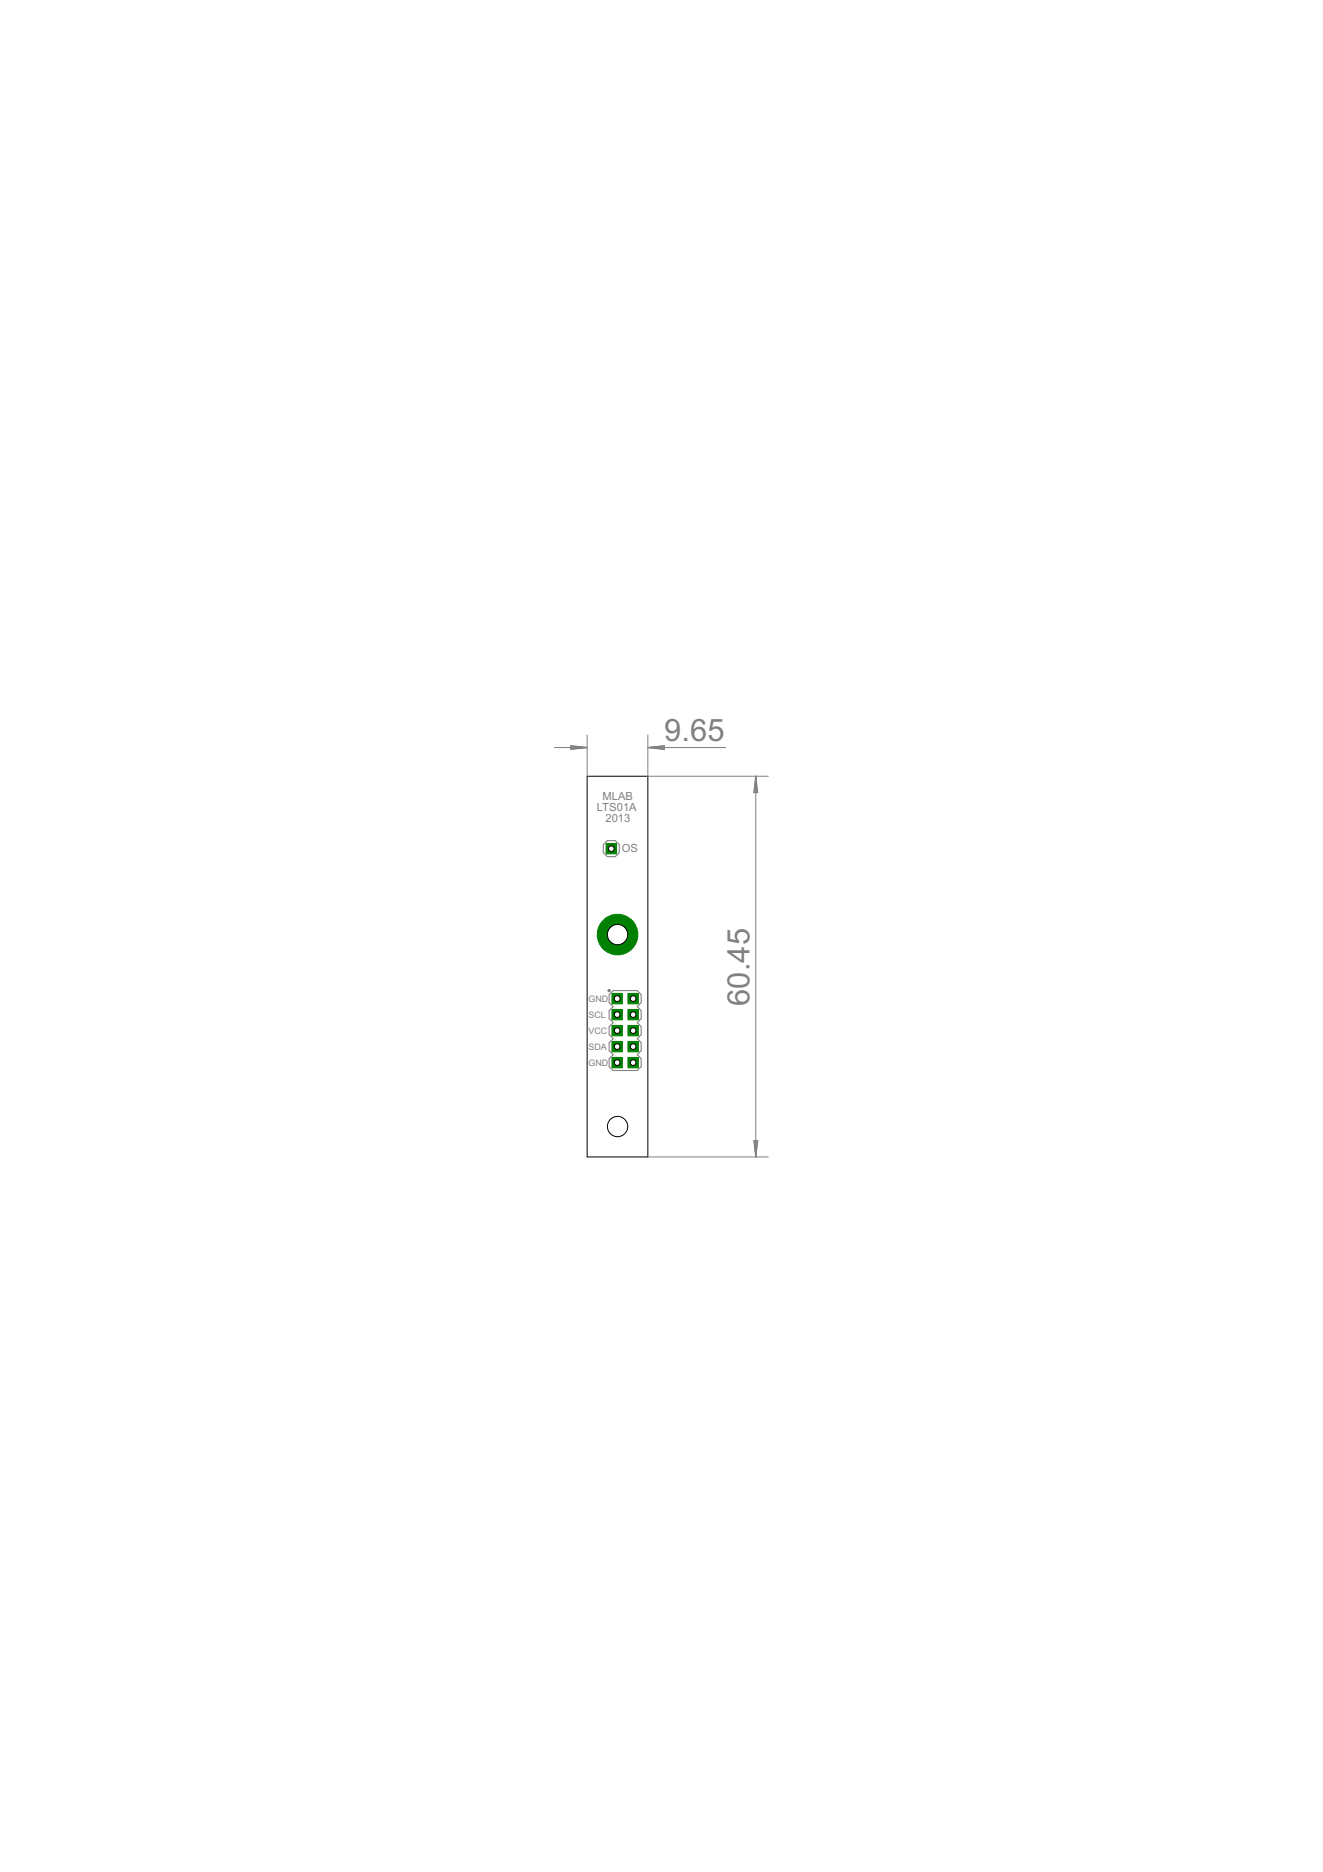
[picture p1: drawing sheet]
<svg xmlns="http://www.w3.org/2000/svg" width="210mm" height="297mm" viewBox="0 0 210 297" stroke-linecap="round" stroke-linejoin="round" font-family="sans-serif">
<path d="M96.4 133.4h1.2l.7 .6v1.3l-.7 .6h-1.2l-.7-.6v-1.3zM96.6 157.8l.7-.6h3.8l.6 .6v1.3l-.6 .6 .6 .7v1.2l-.6 .7 .6 .6v1.3l-.6 .6 .6 .6v1.3l-.6 .6 .6 .7v1.2l-.6 .7h-3.8l-.7-.7v-1.2l.7-.7-.7-.6v-1.3l.7-.6-.7-.6v-1.3l.7-.6-.7-.7v-1.2l.7-.7-.7-.6z" fill="none" stroke="#808080" stroke-width=".17"/>
<path d="M96.5 157.1h.3v.2h-.3v-.1h.2h-.2z" fill-rule="evenodd" fill="#808080" stroke="#808080" stroke-width=".16"/>
<g fill="#808080" stroke="#808080" stroke-width=".16">
<path d="M96.7 134.4h.5v.5h-.5z"/>
<path d="M97.7 160.7h.5v.5h-.5z"/>
<path d="M97.7 158.2h.5v.5h-.5z"/>
<path d="M97.7 163.3h.5v.5h-.5z"/>
<path d="M97.7 168.4h.5v.5h-.5z"/>
<path d="M97.7 165.8h.5v.5h-.5z"/>
<path d="M100.2 158.2h.5v.5h-.5z"/>
<path d="M100.2 160.7h.5v.5h-.5z"/>
<path d="M100.2 163.3h.5v.5h-.5z"/>
<path d="M100.2 165.8h.5v.5h-.5z"/>
<path d="M100.2 168.4h.5v.5h-.5z"/>
</g>
<circle cx="98" cy="148.3" r="3.2" fill="#008000" stroke="#008000" stroke-width=".16"/>
<circle cx="98" cy="148.3" r="1.61" fill="#fff" stroke="#000" stroke-width=".16"/>
<path d="M96.2 133.8h1.6v1.7h-1.6z" fill="#008000" stroke="#008000" stroke-width=".16"/>
<circle cx="97" cy="134.7" r=".44" fill="#fff" stroke="#000" stroke-width=".16"/>
<path d="M97.1 157.6h1.6v1.7h-1.6z" fill="#008000" stroke="#008000" stroke-width=".16"/>
<circle cx="97.9" cy="158.5" r=".47" fill="#fff" stroke="#000" stroke-width=".16"/>
<path d="M97.1 160.2h1.6v1.6h-1.6z" fill="#008000" stroke="#008000" stroke-width=".16"/>
<circle cx="97.9" cy="161" r=".44" fill="#fff" stroke="#000" stroke-width=".16"/>
<path d="M97.1 162.7h1.6v1.7h-1.6z" fill="#008000" stroke="#008000" stroke-width=".16"/>
<circle cx="97.9" cy="163.5" r=".44" fill="#fff" stroke="#000" stroke-width=".16"/>
<path d="M97.1 165.2h1.6v1.7h-1.6z" fill="#008000" stroke="#008000" stroke-width=".16"/>
<circle cx="97.9" cy="166.1" r=".44" fill="#fff" stroke="#000" stroke-width=".16"/>
<path d="M97.1 167.8h1.6v1.6h-1.6z" fill="#008000" stroke="#008000" stroke-width=".16"/>
<circle cx="97.9" cy="168.6" r=".44" fill="#fff" stroke="#000" stroke-width=".16"/>
<path d="M99.6 157.6h1.7v1.7h-1.7z" fill="#008000" stroke="#008000" stroke-width=".16"/>
<circle cx="100.5" cy="158.5" r=".44" fill="#fff" stroke="#000" stroke-width=".16"/>
<path d="M99.6 160.2h1.7v1.6h-1.7z" fill="#008000" stroke="#008000" stroke-width=".16"/>
<circle cx="100.5" cy="161" r=".44" fill="#fff" stroke="#000" stroke-width=".16"/>
<path d="M99.6 162.7h1.7v1.7h-1.7z" fill="#008000" stroke="#008000" stroke-width=".16"/>
<circle cx="100.5" cy="163.5" r=".44" fill="#fff" stroke="#000" stroke-width=".16"/>
<path d="M99.6 165.2h1.7v1.7h-1.7z" fill="#008000" stroke="#008000" stroke-width=".16"/>
<circle cx="100.5" cy="166.1" r=".44" fill="#fff" stroke="#000" stroke-width=".16"/>
<path d="M99.6 167.8h1.7v1.6h-1.7z" fill="#008000" stroke="#008000" stroke-width=".16"/>
<circle cx="100.5" cy="168.6" r=".44" fill="#fff" stroke="#000" stroke-width=".16"/>
<g fill="none" stroke="#000" stroke-width=".16">
<path d="M93.2 123.2h9.6v60.4h-9.6z"/>
<circle cx="98" cy="178.8" r="1.61"/>
</g>
<g fill="none" stroke="#808080" stroke-width=".16">
<path d="M88 118.6h5.2M90.6 118.3l2.6 .3-2.6 .3zM90.6 118.5l2.6 .1M90.6 118.4l2.6 .2M93.2 116.6v6.6M93.2 118.6l-2.6 .1M93.2 118.6l-2.6 .3M102.8 116.6v6.6h19.1M102.8 118.6h12.3M102.8 118.6l2.6-.3v.6zM102.8 118.6l2.6 .1M102.8 118.6l2.6 .3"/>
<path d="M105.4 118.5l-2.6 .1M105.4 118.4l-2.6 .2M119.9 123.2v60.4M119.9 123.2l.3 2.6h-.6zM119.9 123.2l-.1 2.6M119.9 123.2l.1 2.6M119.9 123.2l-.2 2.6M119.9 123.2l.3 2.6M102.8 183.6h19.1M119.6 181h.6l-.3 2.6zM119.7 181l.2 2.6M119.8 181l.1 2.6"/>
<path d="M120 181l-.1 2.6M120.2 181l-.3 2.6"/>
</g>
<g font-size="5.5" fill="#808080">
<text x="105.4" y="117.6">9.65</text>
<text x="118.9" y="159.6" transform="rotate(-90 118.9 159.6)">60.45</text>
</g>
<g font-size="2" fill="#808080">
<text x="94.7" y="128.7">LTS01A</text>
<text x="95.6" y="126.9">MLAB</text>
<text x="96.1" y="130.5">2013</text>
<text x="98.7" y="135.2">OS</text>
</g>
<g font-size="1.6" fill="#808080">
<text x="93.4" y="158.9">GND</text>
<text x="93.4" y="161.5">SCL</text>
<text x="93.4" y="164">VCC</text>
<text x="93.4" y="166.6">SDA</text>
<text x="93.4" y="169.1">GND</text>
</g>
</svg>
